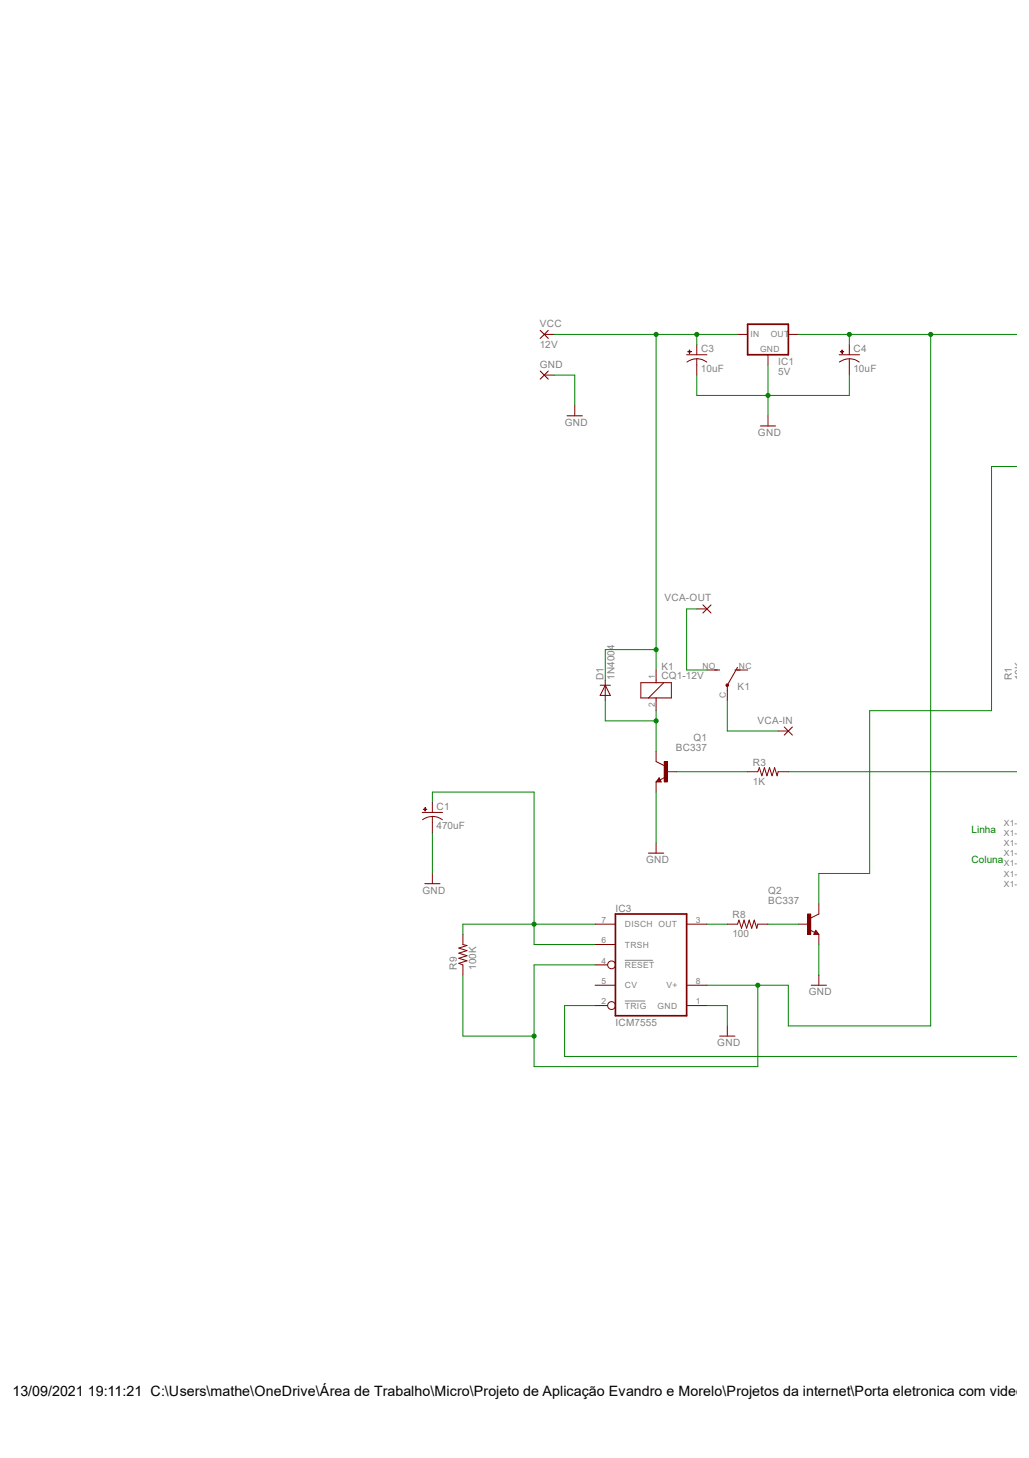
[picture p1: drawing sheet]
<svg xmlns="http://www.w3.org/2000/svg" width="257mm" height="364mm" viewBox="0 0 257 364" stroke-linecap="round" stroke-linejoin="round" font-family="sans-serif">
<path d="M156.1 239.7h6.9M156.1 249.9h5" fill="none" stroke="#808080" stroke-width=".25"/>
<g fill="none" stroke="#800000" stroke-width=".25">
<path d="M134.9 82.5l2 2M134.9 92.6l2 2.1M135.9 83.5h2.6M135.9 93.6h2.6M136.9 82.5l-2 2M136.9 92.6l-2 2.1M171.5 88.6h5.1M171.6 90.4a4.1 4.1 0 0 1 2.4-.8v1.5M174 89.5a4 4 0 0 1 2.5 .9M184.2 83.5h2.5M191.8 88.6v2.5M196.9 83.5h2.5"/>
<path d="M141.6 103.8h3.9M143.6 101.3v2.5"/>
</g>
<path d="M186.7 80.9h10.2v7.7h-10.2z" fill="none" stroke="#800000" stroke-width=".42"/>
<path d="M171.8 87.8h.8z" fill-rule="evenodd" fill="#800000"/>
<path d="M171.8 87.8h.8z" fill="none" stroke="#800000" stroke-width=".25"/>
<path d="M172.2 87.4l.1 .8z" fill-rule="evenodd" fill="#800000"/>
<path d="M172.2 87.4l.1 .8zM174 86v2.6M174 91.1v2.5M209.6 88.6h5.1M209.6 90.4a4.4 4.4 0 0 1 2.5-.8v1.5M212.1 89.5a3.8 3.8 0 0 1 2.5 .9" fill="none" stroke="#800000" stroke-width=".25"/>
<path d="M209.9 87.8h.8z" fill-rule="evenodd" fill="#800000"/>
<path d="M209.9 87.8h.8z" fill="none" stroke="#800000" stroke-width=".25"/>
<path d="M210.3 87.4l.1 .8z" fill-rule="evenodd" fill="#800000"/>
<path d="M210.3 87.4l.1 .8zM212.1 86v2.6M212.1 91.1v2.5M189.9 106.3h3.8M191.8 103.8v2.5M160.1 170.4h7.6v3.8h-7.6zM163.9 167.3v3.1M163.9 174.2v3.2M165.8 170.4l-3.8 3.8M178.5 167.3h1.2M183.6 167.3h1.2M184.2 166.6l-2.5 4.5v1.2" fill="none" stroke="#800000" stroke-width=".25"/>
<path d="M181.4 170.8h.5l.1 .3-.1 .2-.2 .1-.3-.1z" fill-rule="evenodd" fill="#800000"/>
<path d="M149.9 171.1h2.5M151.2 171.1l1.2 2.5h-2.5zM151.2 169.8v5.1M176.6 167.3h2.5M181.4 170.8h.5l.1 .3-.1 .2-.2 .1-.3-.1zM181.7 172.3v2.6M184.2 167.3h2.5M163.9 190.1l2 1M164.6 194.2l.5 1h-1.2zM164.6 194.7l-.1 .2h.4l-.3-.5-.5 .7h.8M166.1 194.1l-1.2 .6" fill="none" stroke="#800000" stroke-width=".25"/>
<path d="M165.9 190.1h.8v5.1h-.8z" fill-rule="evenodd" fill="#800000"/>
<g fill="none" stroke="#800000" stroke-width=".25">
<path d="M174 152h2.6M175.6 151l2 2M177.6 151l-2 2M163.9 187.6v2.5M163.9 195.2v2.5M165.9 190.1h.8v5.1h-.8zM166.4 192.7h2.6M186.7 192.7h2.6l.4-1.1 .6 2.1 .6-2.1 .7 2.1 .6-2.1 .6 2.1 .7-2.1 .6 2.1 .3-1h2.5M194.4 182.5h2.5M195.9 181.5l2 2M197.9 181.5l-2 2M162 213h3.8"/>
<path d="M163.9 210.4v2.6M148.6 230.7h5.1M148.6 235.8h5.1M171.5 230.7h5.1M181.7 230.7h2.5l.4-1 .6 2 .6-2 .7 2 .6-2 .6 2 .7-2 .6 2 .3-1h2.5M202.3 232.2l1.2 .6M203.8 232.2l.7 1.1h-1.3zM203.8 232.7l.1 .3h-.4l.3-.5 .5 .6h-.8M204.5 228.2l-2 1M148.6 246h5.1M148.6 251h3.1M148.6 240.9h3.1"/>
<path d="M171.5 246h5.1M171.5 251h5.1M179.7 258.7h3.9M181.7 256.1v2.6"/>
<circle cx="152.7" cy="240.9" r=".98"/>
<circle cx="152.7" cy="251" r=".98"/>
</g>
<path d="M153.7 228.2h17.8v25.4h-17.8z" fill="none" stroke="#800000" stroke-width=".42"/>
<path d="M201.7 228.2h.8v5.1h-.8z" fill-rule="evenodd" fill="#800000"/>
<g fill="none" stroke="#800000" stroke-width=".25">
<path d="M105.5 202.8h5M108 203.8a4 4 0 0 1 2.5 .8M108 203.8a4.1 4.1 0 0 0-2.5 .8M108 203.8v1.6M108 218.1v2.5M106.1 220.6h3.8M115.6 233.3v2.5l1 .3-2 .6 2 .6-2 .7 2 .6-2 .6 2 .7-2 .6 1 .4v2.5M199.4 230.7h2.6M201.7 228.2h.8v5.1h-.8zM204.5 225.6v2.6M204.5 233.3v2.5M202.6 246h3.8"/>
<path d="M204.5 243.4v2.6"/>
</g>
<path d="M105.7 202l.9 .1z" fill-rule="evenodd" fill="#800000"/>
<path d="M105.7 202l.9 .1z" fill="none" stroke="#800000" stroke-width=".25"/>
<path d="M106.1 201.6l.1 .9z" fill-rule="evenodd" fill="#800000"/>
<path d="M106.1 201.6l.1 .9zM108 200.3v2.5M108 205.4v2.5" fill="none" stroke="#800000" stroke-width=".25"/>
<path d="M138.5 93.6h5.1v7.7M174 93.6v5.1h38.1v-5.1M191.8 91.1v12.7" fill="none" stroke="#008000" stroke-width=".25"/>
<circle cx="191.8" cy="98.7" r=".51" fill="#008000"/>
<g fill="none" stroke="#008000" stroke-width=".25">
<path d="M138.5 83.5h45.7M163.9 83.5v83.8M174 83.5v2.5M163.9 162.2h-12.7v7.6M163.9 197.7v12.7M108 207.9v10.2M204.5 235.8v7.6M176.6 251h5.1v5.1"/>
<circle cx="191.8" cy="98.7" r=".51"/>
</g>
<circle cx="174" cy="83.5" r=".51" fill="#008000"/>
<circle cx="174" cy="83.5" r=".51" fill="none" stroke="#008000" stroke-width=".25"/>
<circle cx="163.9" cy="162.2" r=".51" fill="#008000"/>
<circle cx="163.9" cy="162.2" r=".51" fill="none" stroke="#008000" stroke-width=".25"/>
<circle cx="163.9" cy="83.5" r=".51" fill="#008000"/>
<g fill="none" stroke="#008000" stroke-width=".25">
<path d="M199.4 83.5h54.6M212.1 83.5v2.5M232.5 83.5v172.6h-35.6v-10.1h-20.3M115.6 243.4v15.3h17.8M148.6 240.9h-15.2v25.4h55.9v-20.3"/>
<circle cx="163.9" cy="83.5" r=".51"/>
</g>
<circle cx="212.1" cy="83.5" r=".51" fill="#008000"/>
<circle cx="212.1" cy="83.5" r=".51" fill="none" stroke="#008000" stroke-width=".25"/>
<circle cx="232.4" cy="83.5" r=".51" fill="#008000"/>
<circle cx="232.4" cy="83.5" r=".51" fill="none" stroke="#008000" stroke-width=".25"/>
<circle cx="189.3" cy="246" r=".51" fill="#008000"/>
<circle cx="189.3" cy="246" r=".51" fill="none" stroke="#008000" stroke-width=".25"/>
<circle cx="133.4" cy="258.7" r=".51" fill="#008000"/>
<g fill="none" stroke="#008000" stroke-width=".25">
<path d="M151.2 174.9v5.1h12.7M163.9 177.4v10.2M169 192.7h17.7M196.9 192.7h57.1"/>
<circle cx="133.4" cy="258.7" r=".51"/>
</g>
<circle cx="163.9" cy="180" r=".51" fill="#008000"/>
<g fill="none" stroke="#008000" stroke-width=".25">
<path d="M254 116.5h-6.4v60.9h-30.4v40.7h-12.7v7.5M174 152h-2.5v15.3h5.1M181.7 174.9v7.6h12.7M108 200.3v-2.6h25.4v38.1h15.2M148.6 230.7h-33v2.6M191.8 230.7h7.6M148.6 251h-7.6v12.7h113"/>
<circle cx="163.9" cy="180" r=".51"/>
</g>
<circle cx="133.4" cy="230.7" r=".51" fill="#008000"/>
<g fill="none" stroke="#008000" stroke-width=".25">
<path d="M176.6 230.7h5.1"/>
<circle cx="133.4" cy="230.7" r=".51"/>
</g>
<text font-size="3.6" x="3.1" y="348.4">13/09/2021 19:11:21 C:\Users\mathe\OneDrive\Área de Trabalho\Micro\Projeto de Aplicação Evandro e Morelo\Projetos da internet\Porta eletronica com video\E</text>
<g font-size="2.5" fill="#808080">
<text x="134.8" y="81.6">VCC</text>
<text x="134.8" y="86.8">12V</text>
<text x="175.1" y="87.9">C3</text>
<text x="213.2" y="87.9">C4</text>
<text x="134.8" y="91.8">GND</text>
<text x="175.1" y="92.8">10uF</text>
<text x="194.4" y="93.6">5V</text>
<text x="194.4" y="91.1">IC1</text>
<text x="213.1" y="92.8">10uF</text>
<text x="141.1" y="106.3">GND</text>
<text x="189.3" y="108.9">GND</text>
<text x="166" y="150.2">VCA-OUT</text>
<text x="165.2" y="167.3">K1</text>
<text x="150.7" y="169.8" transform="rotate(-90 150.7 169.8)">D1</text>
<text x="153.5" y="169.8" transform="rotate(-90 153.5 169.8)">1N4004</text>
<text x="165.2" y="169.4">CQ1-12V</text>
<text x="184.2" y="172.3">K1</text>
<text x="252.7" y="169.8" transform="rotate(-90 252.7 169.8)">R1</text>
<text x="255.3" y="169.8" transform="rotate(-90 255.3 169.8)">10K</text>
<text x="173.2" y="185">Q1</text>
<text x="189.2" y="180.6">VCA-IN</text>
<text x="168.8" y="187.6">BC337</text>
<text x="188" y="191.1">R3</text>
<text x="188" y="196">1K</text>
<text x="109.1" y="202.2">C1</text>
<text x="109" y="207">470uF</text>
<text x="161.4" y="215.5">GND</text>
<text x="105.5" y="223.1">GND</text>
<text x="153.8" y="227.6">IC3</text>
<text x="191.9" y="225.7">BC337</text>
<text x="191.9" y="223.1">Q2</text>
<text x="183" y="229.2">R8</text>
<text x="182.9" y="234">100</text>
<text x="114.1" y="242.1" transform="rotate(-90 114.1 242.1)">R9</text>
<text x="118.9" y="242.2" transform="rotate(-90 118.9 242.2)">100K</text>
<text x="202" y="248.5">GND</text>
<text x="153.8" y="256.1">ICM7555</text>
<text x="179.2" y="261.2">GND</text>
</g>
<g font-size="2.5" fill="#008000">
<text x="242.6" y="207.9">Linha</text>
<text x="242.6" y="215.5">Coluna</text>
</g>
<g font-size="2.1" fill="#808080">
<text x="187.4" y="84.1">IN</text>
<text x="189.8" y="87.8">GND</text>
<text x="192.5" y="84.1">OUT</text>
<text x="175.4" y="166.9">NO</text>
<text x="184.6" y="166.9">NC</text>
<text x="163.5" y="169.5" transform="rotate(-90 163.5 169.5)">1</text>
<text x="163.5" y="176.4" transform="rotate(-90 163.5 176.4)">2</text>
<text x="181.3" y="174.2" transform="rotate(-90 181.3 174.2)">C</text>
<text x="250.7" y="206.1">X1-1</text>
<text x="250.7" y="208.7">X1-2</text>
<text x="250.7" y="211.2">X1-3</text>
<text x="250.7" y="213.7">X1-4</text>
<text x="250.7" y="216.3">X1-5</text>
<text x="250.7" y="218.8">X1-6</text>
<text x="250.7" y="221.4">X1-7</text>
<text x="150.2" y="230.4">7</text>
<text x="156.1" y="231.5">DISCH OUT</text>
<text x="173.8" y="230.4">3</text>
<text x="150.2" y="235.5">6</text>
<text x="156.1" y="236.6">TRSH</text>
<text x="150.2" y="240.5">4</text>
<text x="150.2" y="245.6">5</text>
<text x="156.1" y="241.6">RESET</text>
<text x="173.8" y="245.6">8</text>
<text x="150.2" y="250.7">2</text>
<text x="156.1" y="246.7">CV</text>
<text x="156.1" y="251.8">TRIG</text>
<text x="164.3" y="251.8">GND</text>
<text x="166.5" y="246.7">V+</text>
<text x="173.8" y="250.7">1</text>
</g>
</svg>
